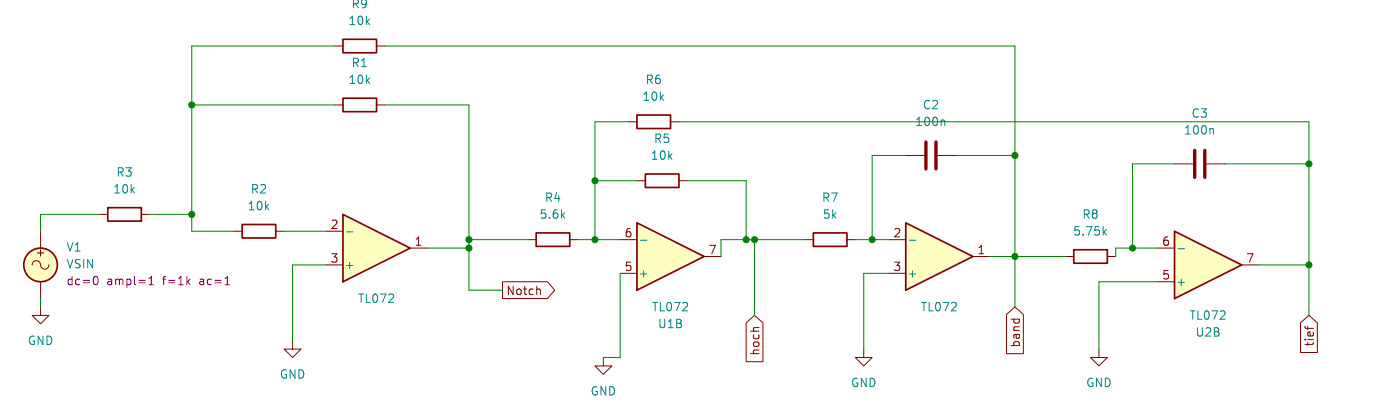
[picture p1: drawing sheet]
<svg xmlns="http://www.w3.org/2000/svg" width="212mm" height="62mm" viewBox="0 0 212 62" stroke-linecap="round" stroke-linejoin="round" font-family="sans-serif">
<path d="M51.9 14.8h5v2h-5z" fill="none" stroke="#840000" stroke-width=".25"/>
<path d="M50.6 15.8h1.3M56.9 15.8h1.3" fill="none" stroke="#840000" stroke-width=".15"/>
<path d="M51.9 32.3l10.1 5.1-10.1 5.1z" fill="#ffffc2"/>
<path d="M51.9 32.3l10.1 5.1-10.1 5.1z" fill="none" stroke="#840000" stroke-width=".25"/>
<path d="M49.3 34.9h2.6M49.3 40h2.6M62 37.4h2.6M44.2 51.4v1.3h1.3l-1.3 1.2-1.2-1.2h1.2M91.2 53.9v1.3h1.3l-1.3 1.3-1.2-1.3h1.2" fill="none" stroke="#840000" stroke-width=".15"/>
<path d="M52.4 35h1" fill="none" stroke="#008484" stroke-width=".15"/>
<path d="M96.3 33.6l10.2 5.1-10.2 5.1z" fill="#ffffc2"/>
<g fill="none" stroke="#840000" stroke-width=".25">
<path d="M16.3 31.3h5.1v2.1h-5.1zM36.6 33.9h5.1v2h-5.1zM96.3 33.6l10.2 5.1-10.2 5.1zM162.3 37.7h5.1v2h-5.1z"/>
<circle cx="6.1" cy="40" r="2.54"/>
</g>
<g fill="none" stroke="#840000" stroke-width=".15">
<path d="M4.9 40a.67 .67 0 0 1 .7-.7 .67 .67 0 0 1 .6 .9 .64 .64 0 0 0 .7 .4 .64 .64 0 0 0 .5-.6M6.1 34.9v2.5M15 32.3h1.3M21.4 32.3h1.2M35.3 34.9h1.3M41.7 34.9h1.3M93.8 36.2h2.5M106.5 38.7h2.5M161.1 38.7h1.2M167.4 38.7h1.3M6.1 46.3v1.3h1.3l-1.3 1.3-1.2-1.3h1.2M6.1 42.5v2.5"/>
<path d="M93.8 41.2h2.5"/>
</g>
<path d="M96.8 36.2h1M166.9 35l.4 .5M167.3 34.6l-.5 .5" fill="none" stroke="#008484" stroke-width=".15"/>
<circle cx="6.1" cy="40" r="2.54" fill="#ffffc2" stroke="#ffffc2" stroke-width=".15"/>
<path d="M14.3 41.7h.1a.68 .68 0 0 1 .4 .6 .68 .68 0 0 1-.4 .7l-.1-.1M22.5 43h.7M22.5 42l.4-.3v1.3M34 43h.7" fill="none" stroke="#840084" stroke-width=".15"/>
<path d="M136.9 33.6l10.2 5.1-10.2 5.1z" fill="#ffffc2"/>
<path d="M136.9 33.6l10.2 5.1-10.2 5.1z" fill="none" stroke="#840000" stroke-width=".25"/>
<path d="M134.4 36.2h2.5M147.1 38.7h2.5M130.6 52.7v1.2h1.3l-1.3 1.3-1.3-1.3h1.3M134.4 41.2h2.5M166.2 52.7v1.2h1.2l-1.2 1.3-1.3-1.3h1.3" fill="none" stroke="#840000" stroke-width=".15"/>
<path d="M137.5 36.2h.9" fill="none" stroke="#008484" stroke-width=".15"/>
<path d="M177.6 34.9l10.1 5.1-10.1 5z" fill="#ffffc2"/>
<path d="M51.9 5.9h5v2.1h-5zM96.3 17.4h5.1v2h-5.1zM81.1 35.1h5v2.1h-5zM97.6 26.2h5.1v2.1h-5.1zM123 35.1h5.1v2.1h-5.1zM177.6 34.9l10.1 5.1-10.1 5z" fill="none" stroke="#840000" stroke-width=".25"/>
<g fill="none" stroke="#840000" stroke-width=".15">
<path d="M50.6 6.9h1.3M56.9 6.9h1.3M95 18.4h1.3M101.4 18.4h1.3M79.8 36.2h1.3M86.1 36.2h1.3M96.3 27.3h1.3M102.7 27.3h1.2M121.7 36.2h1.3M128.1 36.2h1.2M136.9 23.5h2.8M141.8 23.5h2.8"/>
<path d="M175 37.4h2.6M177.6 24.7h2.8M182.4 24.7h2.8M187.7 40h2.6M76 42.5h6.8l1.1 1.3-1.1 1.2h-6.8zM81.5 43.6l.2 .2v.6M112.8 48.7l1.3-1.1 1.3 1.1v5.9h-2.6zM152.2 47.4l1.3-1.1 1.2 1.1v6h-2.5zM175 42.5h2.6M196.6 48.7l1.3-1.1 1.3 1.1v4.5h-2.6zM197.3 49.2l.1 .3M197.7 49.2v.5"/>
</g>
<path d="M142.7 18.1l.1 .2v.7M183.3 19.4l.2 .2v.6M178.1 37.5h1" fill="none" stroke="#008484" stroke-width=".15"/>
<path d="M140 21.4v4.1M141.5 21.4v4.1M180.6 22.7v4.1M182.2 22.7v4.1" fill="none" stroke="#840000" stroke-width=".51"/>
<g fill="none" stroke="#008400" stroke-width=".15">
<path d="M29 15.8h21.6M50.6 6.9h-21.6v28h6.3M58.2 15.8h12.7v28h5.1M58.2 6.9h95.3v39.4M95 18.4h-5v17.8M102.7 18.4h95.2v29.2M15 32.3h-8.9v2.6M22.6 32.3h6.4M43 34.9h6.3M49.3 40h-5.1v11.4M64.6 37.4h6.3M70.9 36.2h8.9"/>
<path d="M87.4 36.2h6.4M90 27.3h6.3M103.9 27.3h8.9v8.9M114.1 36.2v11.4M121.7 36.2h-12.7v2.5M129.3 36.2h5.1M136.9 23.5h-5v12.7M144.6 23.5h8.9M149.6 38.7h11.5M175 37.4h-6.3v1.3M177.6 24.7h-6.4v12.7M185.2 24.7h12.7"/>
<path d="M190.3 40h7.6M6.1 45v1.3M93.8 41.2v12.7h-2.6M134.4 41.2h-3.8v11.5M175 42.5h-8.8v10.2"/>
</g>
<g fill="#008400" stroke="#008400" stroke-width=".15">
<circle cx="90" cy="36.2" r=".46"/>
<circle cx="131.9" cy="36.2" r=".46"/>
<circle cx="112.8" cy="36.2" r=".46"/>
<circle cx="70.9" cy="37.4" r=".46"/>
<circle cx="90" cy="27.3" r=".46"/>
<circle cx="171.2" cy="37.4" r=".46"/>
<circle cx="153.5" cy="38.7" r=".46"/>
<circle cx="153.5" cy="23.5" r=".46"/>
<circle cx="197.9" cy="24.7" r=".46"/>
<circle cx="197.9" cy="40" r=".46"/>
<circle cx="114.1" cy="36.2" r=".46"/>
<circle cx="29" cy="32.3" r=".46"/>
<circle cx="70.9" cy="36.2" r=".46"/>
<circle cx="29" cy="15.8" r=".46"/>
</g>
<g font-size="1.8" fill="#008484">
<text x="54.3" y="-.2">2</text>
<text x="52.6" y="4">10k</text>
<text x="53.1" y="1.5">R9</text>
<text x="53.1" y="10.3">R1</text>
<text x="52.6" y="12.9">10k</text>
<text x="97" y="15.4">10k</text>
<text x="97.5" y="12.9">R6</text>
<text x="139.4" y="16.7">C2</text>
<text x="180.1" y="18">C3</text>
<text x="98.8" y="21.8">R5</text>
<text x="138.3" y="19.2">100n</text>
<text x="178.9" y="20.5">100n</text>
<text x="17" y="29.4">10k</text>
<text x="17.5" y="26.9">R3</text>
<text x="37.8" y="29.4">R2</text>
<text x="98.3" y="24.3">10k</text>
<text x="37.3" y="31.9">10k</text>
<text x="81.5" y="33.2">5.6k</text>
<text x="82.3" y="30.7">R4</text>
<text x="124.2" y="30.7">R7</text>
<text x="124.3" y="33.2">5k</text>
<text x="162.2" y="35.7">5.75k</text>
<text x="163.5" y="33.2">R8</text>
<text x="10" y="38.2">V1</text>
<text x="10" y="40.7">VSIN</text>
<text x="52" y="40.8">+</text>
<text x="54" y="45.9">TL072</text>
<text x="96.4" y="42.1">+</text>
<text x="98.5" y="47.2">TL072</text>
<text x="137.1" y="42.1">+</text>
<text x="139.1" y="47.2">TL072</text>
<text x="177.7" y="43.4">+</text>
<text x="4.1" y="52.3">GND</text>
<text x="99.4" y="49.7">U1B</text>
<text x="179.8" y="48.4">TL072</text>
<text x="180.7" y="51">U2B</text>
<text x="42.2" y="57.3">GND</text>
<text x="89.2" y="59.9">GND</text>
<text x="128.6" y="58.6">GND</text>
<text x="164.1" y="58.6">GND</text>
</g>
<g font-size="1.8" fill="#840000">
<text x="49.9" y="34.6">2</text>
<text x="94.3" y="35.9">6</text>
<text x="135" y="35.9">2</text>
<text x="5.2" y="38.9">+</text>
<text x="49.9" y="39.7">3</text>
<text x="62.6" y="37.2">1</text>
<text x="94.3" y="41">5</text>
<text x="107" y="38.4">7</text>
<text x="135" y="41">3</text>
<text x="147.7" y="38.4">1</text>
<text x="175.6" y="37.2">6</text>
<text x="188.3" y="39.7">7</text>
<text x="76.5" y="44.7">Notch</text>
<text x="175.6" y="42.2">5</text>
<text x="115" y="53.7" transform="rotate(-90 115 53.7)">hoch</text>
<text x="154.4" y="52.5" transform="rotate(-90 154.4 52.5)">band</text>
<text x="198.9" y="52.4" transform="rotate(-90 198.9 52.4)">tief</text>
</g>
<g font-size="1.8" fill="#840084">
<text x="10" y="43.2">dc=0</text>
<text x="16.1" y="43.2">ampl=1</text>
<text x="24.8" y="43.2">f=1k</text>
<text x="30.5" y="43.2">ac=1</text>
</g>
</svg>
